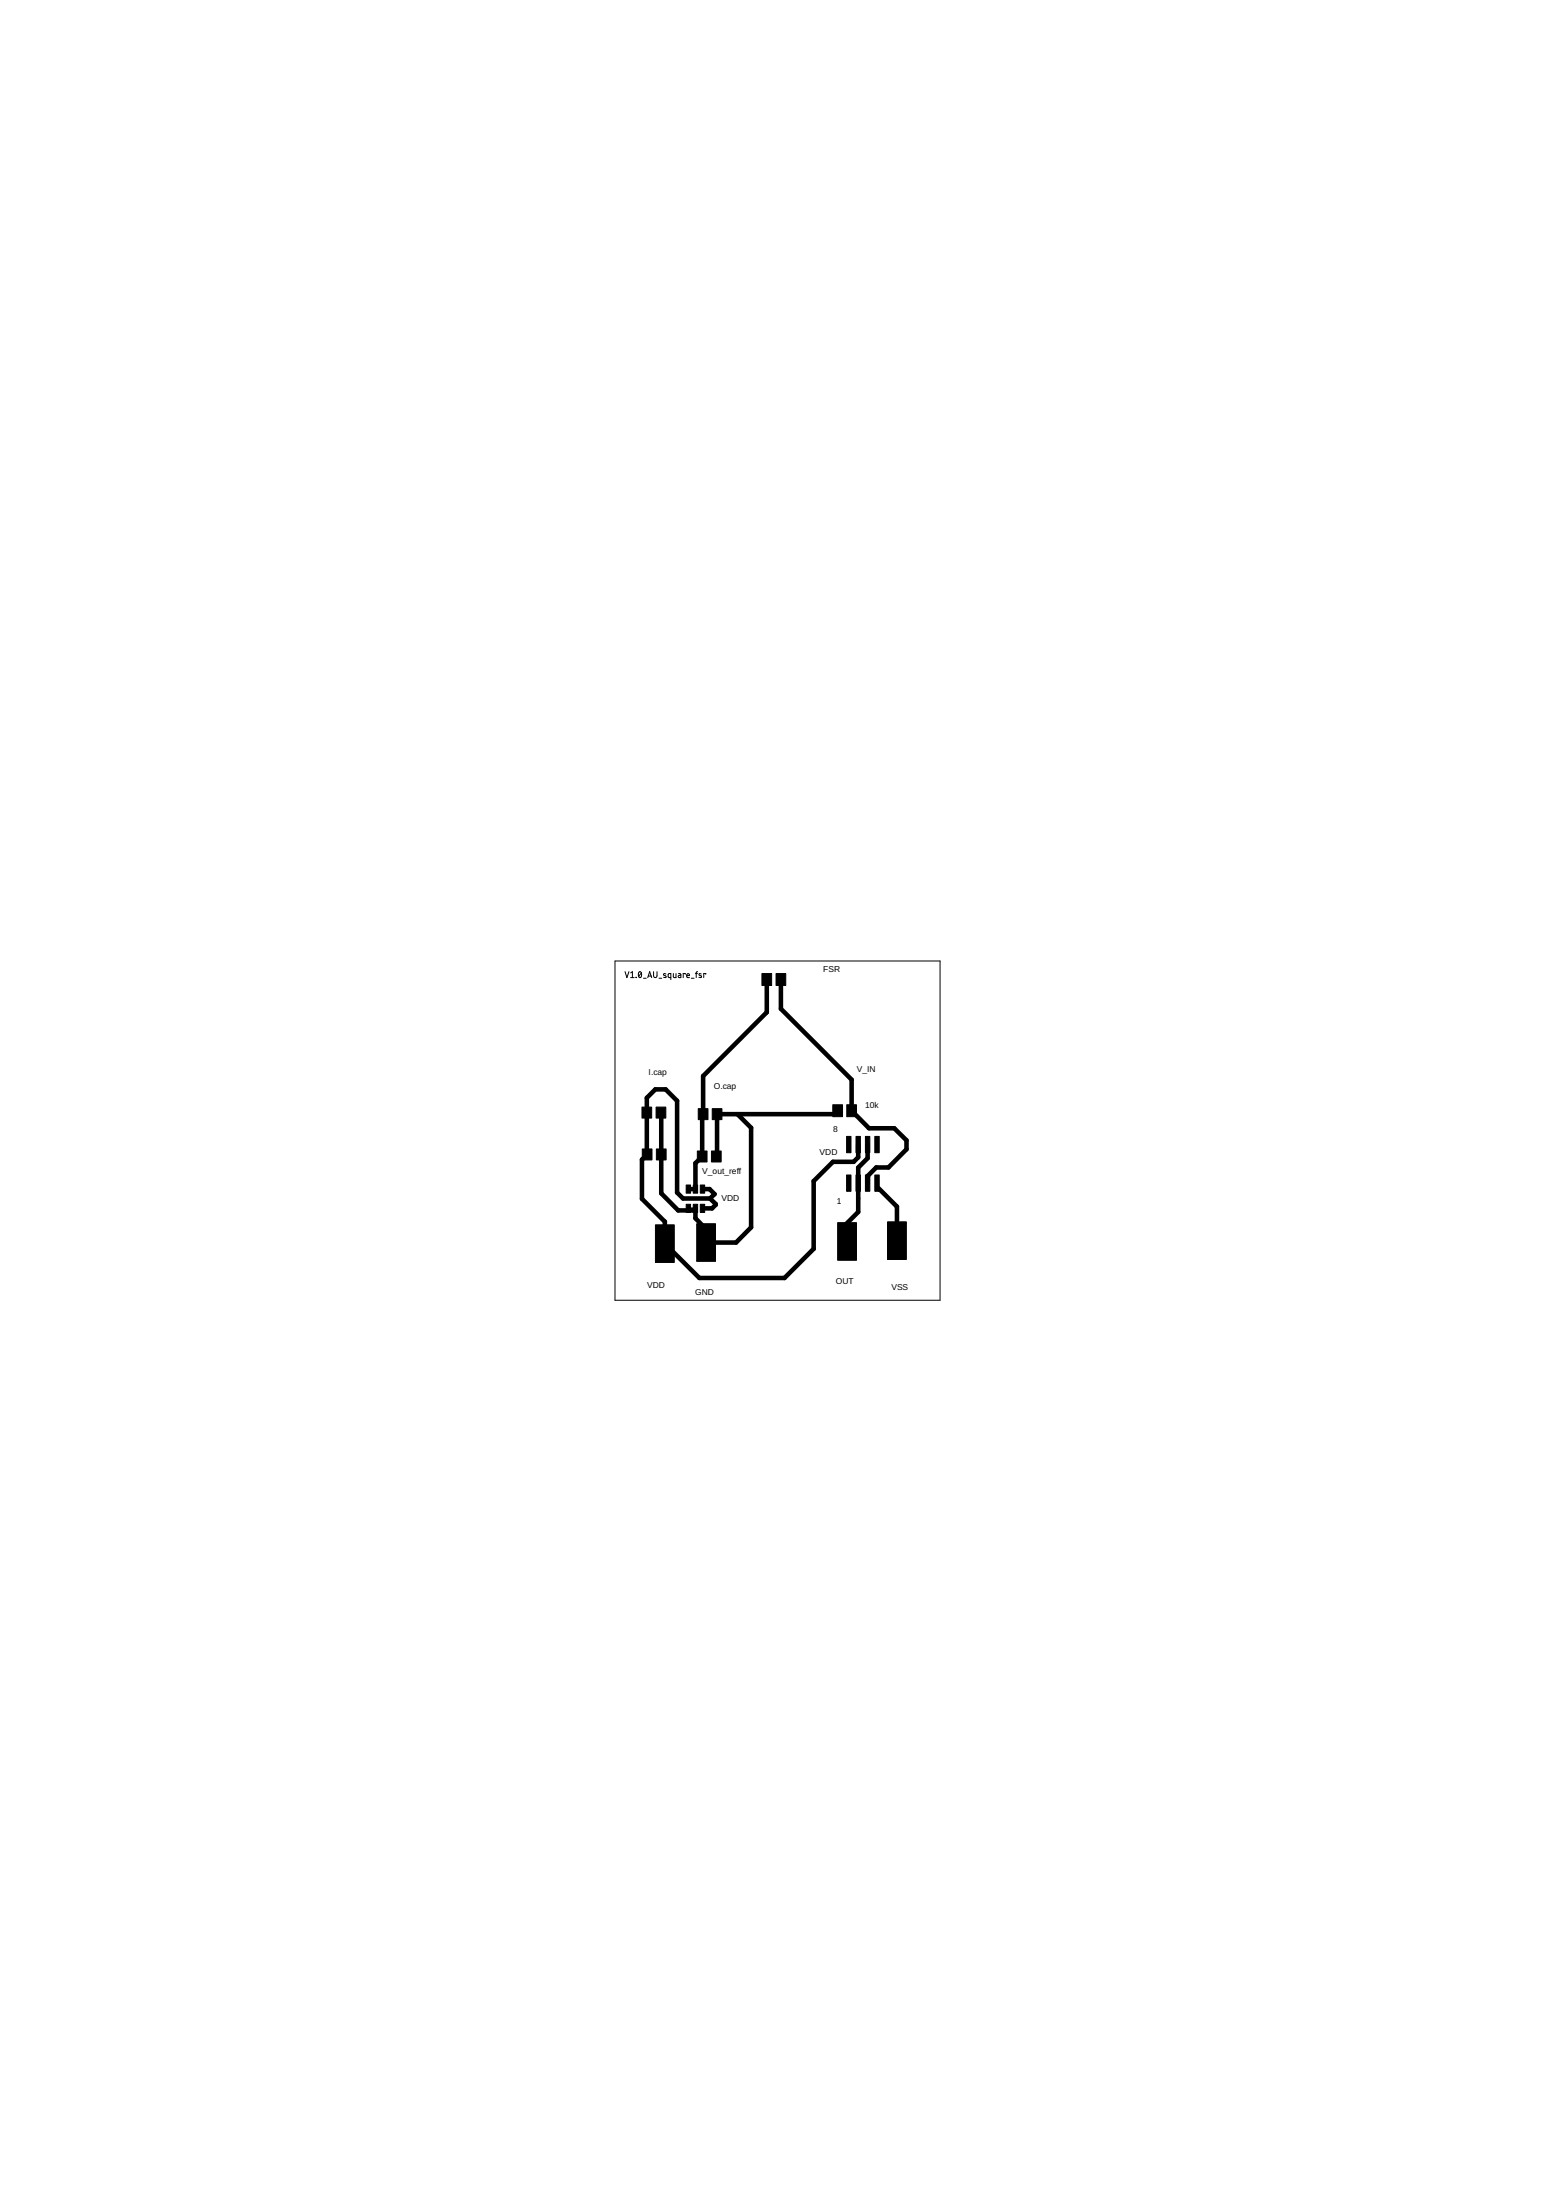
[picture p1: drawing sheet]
<svg xmlns="http://www.w3.org/2000/svg" width="210mm" height="297mm" viewBox="0 0 210 297" stroke-linecap="round" stroke-linejoin="round" font-family="sans-serif">
<g fill="none" stroke="#000" stroke-width=".13">
<path d="M83 129.8h43.9v45.8h-43.9zM84.4 131.2l.2 .8 .3-.8M85.1 131.4l.3-.2v.8M85.1 132h.5M85.9 132h.1M86.3 131.2h.1a.46 .46 0 0 1 0 .8l-.2-.3v-.3zM86.6 131.4l-.4 .4M86.9 132.1h.3M87.4 132l.3-.8 .3 .8M87.5 131.8h.4M88.2 131.2v.6a.23 .23 0 0 0 .3 .2 .23 .23 0 0 0 .2-.2v-.6M89 132.1h.3"/>
<path d="M89.9 131.5l-.2-.1-.1 .2 .3 .2v.2h-.3M90.6 132l-.4-.1v-.4l.4-.1v.9M90.9 131.4v.5l.1 .1h.2v-.6M91.6 131.4l.2 .1 .1 .1v.4h-.3l-.1-.2 .4-.1M92.5 131.6v-.2h-.3v.6M92.7 131.7h.4l-.1-.2-.3 .1v.3l.1 .1h.3M93.3 132.1h.4M93.9 131.4h.2M94.1 131.2l-.1 .1v.7M94.7 131.5l-.3-.1-.1 .2 .4 .2v.2h-.4M95.3 131.6v-.2h-.3v.6"/>
</g>
<g fill="#000" stroke="#000" stroke-width=".13">
<path d="M102.8 131.4h1.4v1.7h-1.4zM104.8 131.4h1.3v1.7h-1.3zM86.7 149.5h1.3v1.5h-1.3zM86.7 155.1h1.3v1.5h-1.3zM88.6 149.5h1.3v1.5h-1.3zM88.6 155.1h1.3v1.5h-1.3zM94.1 155.4h1.3v1.5h-1.3zM94.3 149.7h1.3v1.5h-1.3zM96 155.4h1.3v1.5h-1.3zM96.1 149.7h1.4v1.5h-1.4zM112.4 149.2h1.3v1.6h-1.3zM114.3 158.6h.6v2.2h-.6z"/>
<path d="M114.3 153.4h.6v2.2h-.6zM114.3 149.2h1.3v1.6h-1.3zM115.5 158.6h.6v2.2h-.6zM115.5 153.4h.6v2.2h-.6zM116.8 158.6h.6v2.2h-.6zM116.8 153.4h.6v2.2h-.6zM118.1 158.6h.6v2.2h-.6zM118.1 153.4h.6v2.2h-.6zM88.5 165.4h2.5v5.1h-2.5zM94 165.2h2.6v5.1h-2.6zM113.1 165.1h2.5v5.1h-2.5zM119.8 165h2.5v5.1h-2.5z"/>
</g>
<g fill="#000" stroke="#000" stroke-width=".13">
<path d="M92.6 162.6h.6v1.1h-.6z" fill-rule="evenodd"/>
<path d="M92.6 160h.6v1.1h-.6z" fill-rule="evenodd"/>
<path d="M93.6 162.6h.6v1.1h-.6z" fill-rule="evenodd"/>
<path d="M93.6 160h.6v1.1h-.6z" fill-rule="evenodd"/>
<path d="M94.5 162.6h.6v1.1h-.6z" fill-rule="evenodd"/>
<path d="M94.5 160h.6v1.1h-.6z" fill-rule="evenodd"/>
</g>
<path d="M103.5 132.2v4.5l-8.6 8.6-.1 10.8-.9 1v3.4h-1M105.4 132.2v4l9.6 9.6v4.2l2.3 2.3h3.4l1.7 1.7v1.2l-2.5 2.4h-1.6l-1.2 1.2v.9M89.2 150.2l.1 10.9 2.2 2.3h2.1l.3-.2v1.3l.8 .9M99.5 150.4l1.9 1.9v13.4l-2 2.1h-4.1M113.1 150l-.5 .4h-15.8v5.6l-.1 .1M115.8 154.5v1.8l-.6 .6h-2.8l-2.6 2.6v9.1l-3.9 4h-11.5l-4.7-4.7v-2.9l-3-3.1v-5.3l.7-.7-.1-7.7 1.2-1.1h1.4l1.5 1.5v12.4l.8 .8h3.6M117.1 154.5v1.9l-1.3 1.2v6l-1.8 1.9M94.8 160.5h1l.7 .7-.7 .6M95.8 161.8l.8 .8v.1l-.5 .5h-1.3M118.6 160.4l2.5 2.5v4.6" fill="none" stroke="#000" stroke-width=".61"/>
<path d="M118.4 159.7v.5l.2 .2M93.9 163.2h-1l.3 .2h.4M94.7 165.4v1.8l.6 .6M114 165.5l.3 .3v1.8" fill="none" stroke="#000" stroke-width=".25"/>
<g font-size="1.1">
<text x="111.1" y="131.2">FSR</text>
<text x="87.6" y="145.2">I.cap</text>
<text x="96.3" y="147.1">O.cap</text>
<text x="115.7" y="144.8">V_IN</text>
<text x="116.8" y="149.6">10k</text>
<text x="110.6" y="156">VDD</text>
<text x="112.5" y="152.8">8</text>
<text x="94.8" y="158.5">V_out_reff</text>
<text x="97.4" y="162.1">VDD</text>
<text x="113" y="162.6">1</text>
<text x="87.4" y="174">VDD</text>
<text x="112.8" y="173.3">OUT</text>
<text x="93.9" y="174.9">GND</text>
<text x="120.3" y="174.1">VSS</text>
</g>
</svg>
